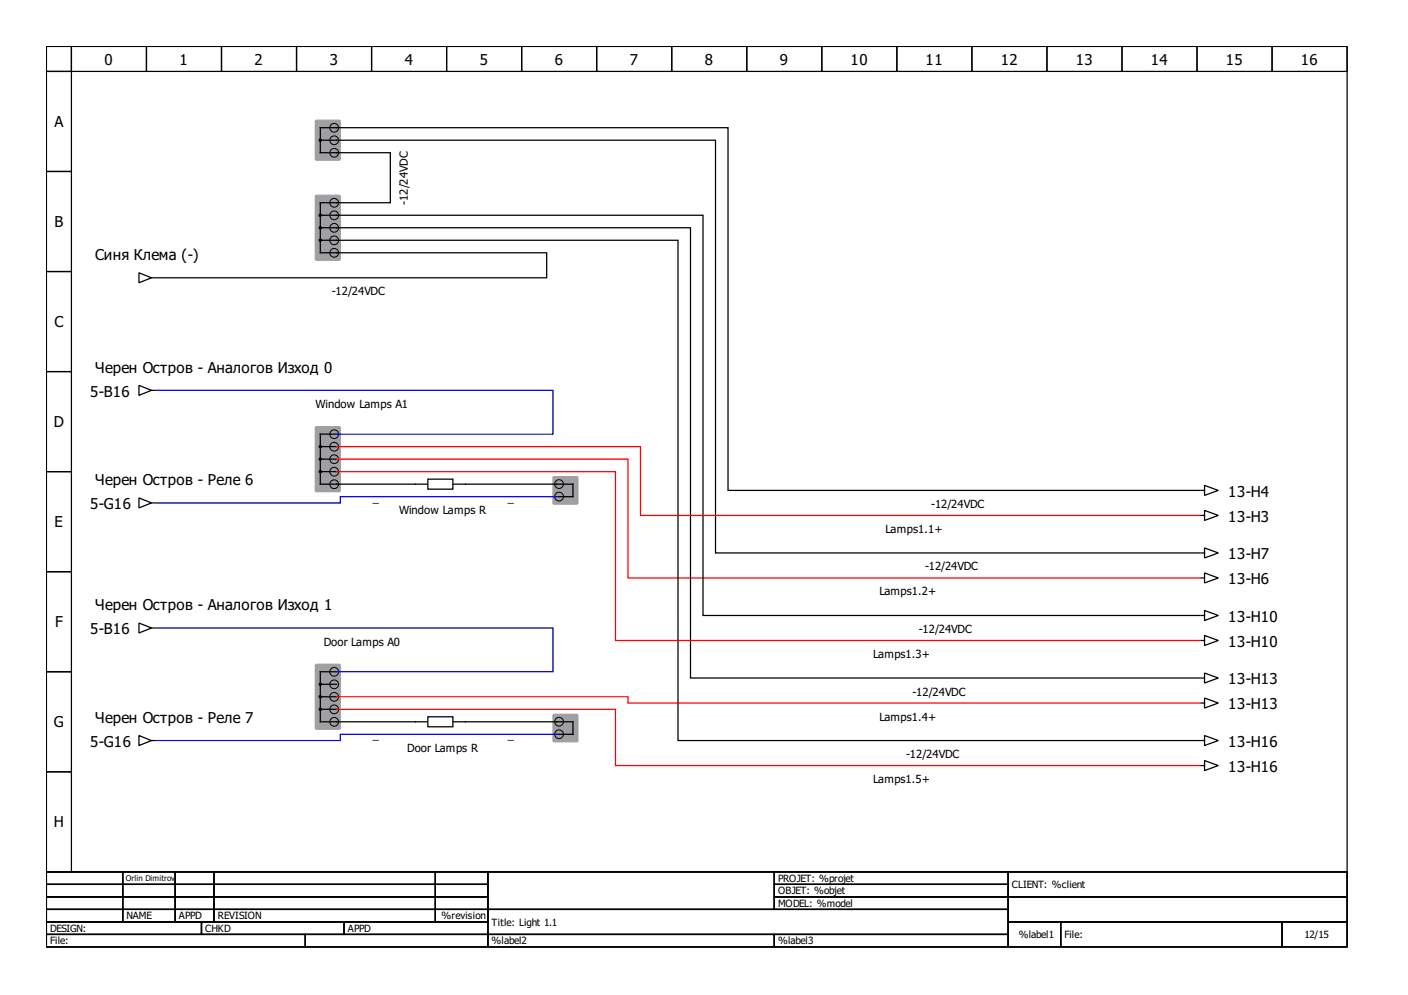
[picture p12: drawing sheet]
<svg xmlns="http://www.w3.org/2000/svg" width="297mm" height="210mm" viewBox="0 0 297 210" stroke-linecap="round" stroke-linejoin="round" font-family="sans-serif">
<g fill="none" stroke="#000" stroke-width=".26">
<path d="M9.8 9.8h274.4v174.1h-274.4zM9.8 9.8h5.3v5.3h-5.3zM9.8 15.1h5.3v21.1h-5.3zM15.1 9.8h15.8v5.3h-15.8zM30.9 9.8h15.8v5.3h-15.8zM46.7 9.8h15.9v5.3h-15.9zM62.6 9.8h15.8v5.3h-15.8zM78.4 9.8h15.8v5.3h-15.8zM94.2 9.8h15.9v5.3h-15.9zM110.1 9.8h15.8v5.3h-15.8zM125.9 9.8h15.8v5.3h-15.8zM141.7 9.8h15.8v5.3h-15.8z"/>
<path d="M157.5 9.8h15.9v5.3h-15.9zM173.4 9.8h15.8v5.3h-15.8zM189.2 9.8h15.8v5.3h-15.8zM205 9.8h15.9v5.3h-15.9zM220.9 9.8h15.8v5.3h-15.8zM236.7 9.8h15.8v5.3h-15.8zM252.5 9.8h15.9v5.3h-15.9zM268.4 9.8h15.8v5.3h-15.8zM9.8 36.2h5.3v21.1h-5.3zM9.8 57.3h5.3v21.1h-5.3zM9.8 78.4h5.3v21.1h-5.3zM9.8 99.5h5.3v21.1h-5.3z"/>
<path d="M253.3 116.6h.8M254.1 115.6l2.9 1-2.9 1.1zM9.8 120.6h5.3v21.1h-5.3zM9.8 141.7h5.3v21.1h-5.3zM67.6 149.6h3.4M67.6 147h3.4M67.6 144.4h3.4M71 141.7h-3.4v10.6h3.4M87.6 152.3h10.6M253.3 143h.8M254.1 142l2.9 1-2.9 1.1zM9.8 162.8h5.3v21.1h-5.3z"/>
<path d="M9.8 183.9h274.4v15.9h-274.4zM9.8 183.9h16.1v2.7h-16.1zM9.8 186.6h16.1v2.6h-16.1zM9.8 189.2h16.1v2.6h-16.1zM9.8 191.8h16.1v2.7h-16.1zM9.8 194.5h32.7v2.6h-32.7zM9.8 197.1h54.6v2.7h-54.6zM25.9 183.9h11.1v2.7h-11.1zM25.9 186.6h11.1v2.6h-11.1zM25.9 189.2h11.1v2.6h-11.1zM25.9 191.8h11.1v2.7h-11.1zM37 183.9h8.1v2.7h-8.1z"/>
<path d="M37 186.6h8.1v2.6h-8.1zM37 189.2h8.1v2.6h-8.1zM37 191.8h8.1v2.7h-8.1zM42.5 194.5h30.1v2.6h-30.1zM45.1 183.9h46.7v2.7h-46.7zM45.1 186.6h46.7v2.6h-46.7zM45.1 189.2h46.7v2.6h-46.7zM45.1 191.8h46.7v2.7h-46.7zM64.4 197.1h38.5v2.7h-38.5zM72.6 194.5h30.3v2.6h-30.3zM91.8 183.9h11.1v2.7h-11.1zM91.8 186.6h11.1v2.6h-11.1z"/>
<path d="M91.8 189.2h11.1v2.6h-11.1zM91.8 191.8h11.1v2.7h-11.1zM102.9 183.9h60.4v7.9h-60.4zM102.9 191.8h109.8v5.3h-109.8zM102.9 197.1h60.4v2.7h-60.4zM163.3 183.9h49.4v2.7h-49.4zM163.3 186.6h49.4v2.6h-49.4zM163.3 189.2h49.4v2.6h-49.4zM163.3 197.1h49.4v2.7h-49.4zM212.7 183.9h71.5v5.3h-71.5zM212.7 189.2h71.5v5.3h-71.5zM212.7 194.5h11.1v5.3h-11.1z"/>
<path d="M223.8 194.5h46.7v5.3h-46.7zM270.5 194.5h13.7v5.3h-13.7z"/>
</g>
<path d="M66.6 140.2l4.9-.1 .3 .2v13.3l-.1 .2-4.9 .1-.2-.2-.1-13.3z" fill-rule="evenodd" fill="#a0a0a4" stroke="#a0a0a4" stroke-width=".26"/>
<g fill="none" stroke="#000" stroke-width=".21">
<circle cx="70.5" cy="149.6" r=".92"/>
<circle cx="70.5" cy="141.7" r=".92"/>
<circle cx="70.5" cy="152.3" r=".92"/>
<circle cx="70.5" cy="147" r=".92"/>
<circle cx="70.5" cy="144.4" r=".92"/>
</g>
<g fill="#000" stroke="#000" stroke-width=".21">
<circle cx="67.6" cy="149.6" r=".26"/>
<circle cx="67.6" cy="147" r=".26"/>
<circle cx="67.6" cy="144.4" r=".26"/>
</g>
<path d="M90.3 151.2h5.2v2.1h-5.2z" fill-rule="evenodd" fill="#fff" stroke="#000" stroke-width=".26"/>
<g fill="none" stroke="#000" stroke-width=".26">
<path d="M29.3 57.5l2.7 1.1-2.7 1.1zM32 58.6h.7M29.3 81.3l2.7 1-2.7 1.1zM32 82.3h.7M29.3 105l2.7 1.1-2.7 1.1zM32 106.1h.7M87.6 102.1h10.6M253.3 108.7h.8M253.3 103.5h.8M254.1 107.7l2.9 1-2.9 1.1zM254.1 102.4l2.9 1.1-2.9 1zM29.3 131.4l2.7 1.1-2.7 1z"/>
<path d="M32 132.5h.7M253.3 135.1h.8M253.3 121.9h.8M253.3 129.8h.8M254.1 134.1l2.9 1-2.9 1.1zM254.1 120.9l2.9 1-2.9 1.1zM254.1 128.8l2.9 1-2.9 1.1zM29.3 155.2l2.7 1-2.7 1.1zM32 156.2h.7M253.3 148.3h.8M253.3 156.2h.8M254.1 147.3l2.9 1-2.9 1.1z"/>
<path d="M254.1 155.2l2.9 1-2.9 1.1zM253.3 161.5h.8M254.1 160.4l2.9 1.1-2.9 1.1z"/>
</g>
<path d="M90.3 101.1h5.2v2.1h-5.2z" fill-rule="evenodd" fill="#fff" stroke="#000" stroke-width=".26"/>
<g fill="#a0a0a4" stroke="#a0a0a4" stroke-width=".26">
<path d="M116.7 150.8l.2-.1h4.8l.2 .1v5.4l-.1 .3h-4.9l-.2-.1z" fill-rule="evenodd"/>
<path d="M66.6 41.2h4.9l.3 .1v13.3l-.1 .3h-4.9l-.2-.1-.1-13.3z" fill-rule="evenodd"/>
<path d="M66.6 90h4.9l.3 .1v13.4l-.1 .2h-4.9l-.2-.1-.1-13.3z" fill-rule="evenodd"/>
<path d="M116.7 100.7l.2-.1h4.8l.2 .1v5.4l-.1 .2-4.9 .1-.2-.2z" fill-rule="evenodd"/>
<path d="M66.6 25.4h4.9l.3 .1v8l-.1 .3h-4.9l-.2-.1-.1-8.1z" fill-rule="evenodd"/>
</g>
<g fill="none" stroke="#000" stroke-width=".21">
<circle cx="70.5" cy="32.2" r=".92"/>
<circle cx="70.5" cy="29.6" r=".92"/>
<circle cx="70.5" cy="27" r=".92"/>
<circle cx="70.5" cy="50.7" r=".92"/>
<circle cx="70.5" cy="42.8" r=".92"/>
<circle cx="70.5" cy="53.3" r=".92"/>
<circle cx="70.5" cy="48.1" r=".92"/>
<circle cx="70.5" cy="45.4" r=".92"/>
<circle cx="70.5" cy="99.5" r=".92"/>
<circle cx="70.5" cy="91.6" r=".92"/>
<circle cx="70.5" cy="96.9" r=".92"/>
<circle cx="70.5" cy="94.2" r=".92"/>
<circle cx="70.5" cy="102.2" r=".92"/>
<circle cx="117.9" cy="104.8" r=".92"/>
<circle cx="117.9" cy="102.1" r=".92"/>
<circle cx="117.9" cy="154.9" r=".92"/>
<circle cx="117.9" cy="152.3" r=".92"/>
</g>
<path d="M67.6 29.6h83.3v87h102.2M33 58.6h82.3v-5.3h-47.7v-10.5h14.7v-10.6h-14.7v-5.3h86v76.6h99.5M67.6 45.4h80.7v84.4h104.8M67.6 48h78.1v95h107.4M67.6 50.7h75.4v105.5h110.1M67.6 99.5h3.4M67.6 96.9h3.4M67.6 94.2h3.4M71 91.6h-3.4v10.5h20M98.2 102.1h22.7v2.7h-3.5M71 152.3h16.6M98.2 152.3h22.7v2.6h-3.5" fill="none" stroke="#000" stroke-width=".26"/>
<g fill="#000" stroke="#000" stroke-width=".21">
<circle cx="67.6" cy="29.6" r=".26"/>
<circle cx="67.6" cy="48" r=".26"/>
<circle cx="67.6" cy="45.4" r=".26"/>
<circle cx="67.6" cy="50.7" r=".26"/>
<circle cx="67.6" cy="94.2" r=".26"/>
<circle cx="67.6" cy="96.9" r=".26"/>
<circle cx="67.6" cy="99.5" r=".26"/>
</g>
<path d="M71 96.9h61.5v25h120.6M71 94.2h64.1v14.5h118M71 99.5h58.8v35.6h123.3M71 149.6h58.8v11.9h123.3M71 147h61.5v1.3h120.6" fill="none" stroke="#f00" stroke-width=".26"/>
<path d="M33 82.3h83.6v9.3h-45.6M117.4 104.8h-45.6v1.3h-38.8M33 132.5h83.6v9.2h-45.6M117.4 154.9h-45.6v1.3h-38.8" fill="none" stroke="#00f" stroke-width=".26"/>
<g font-size="3.2">
<text x="22.1" y="13.6">0</text>
<text x="37.9" y="13.6">1</text>
<text x="53.7" y="13.6">2</text>
<text x="69.6" y="13.6">3</text>
<text x="85.4" y="13.6">4</text>
<text x="101.2" y="13.6">5</text>
<text x="117" y="13.6">6</text>
<text x="132.9" y="13.6">7</text>
<text x="148.7" y="13.6">8</text>
<text x="164.5" y="13.6">9</text>
<text x="179.4" y="13.6">10</text>
<text x="195.3" y="13.6">11</text>
<text x="211.1" y="13.6">12</text>
<text x="226.9" y="13.6">13</text>
<text x="242.8" y="13.6">14</text>
<text x="258.6" y="13.6">15</text>
<text x="274.4" y="13.6">16</text>
<text x="11.5" y="26.8">A</text>
<text x="11.5" y="47.9">B</text>
<text x="20.1" y="54.9">Синя Клема (-)</text>
<text x="11.5" y="69">C</text>
<text x="19" y="83.7">5-B16</text>
<text x="20.1" y="78.7">Черен Остров - Аналогов Изход 0</text>
<text x="11.4" y="90.1">D</text>
<text x="19" y="107.4">5-G16</text>
<text x="20.1" y="102.4">Черен Остров - Реле 6</text>
<text x="259.1" y="104.8">13-H4</text>
<text x="11.5" y="111.2">E</text>
<text x="259.1" y="110.1">13-H3</text>
<text x="259.1" y="118">13-H7</text>
<text x="259.1" y="123.2">13-H6</text>
<text x="20.1" y="128.8">Черен Остров - Аналогов Изход 1</text>
<text x="259.1" y="131.2">13-H10</text>
<text x="11.6" y="132.3">F</text>
<text x="19" y="133.8">5-B16</text>
<text x="259.1" y="136.4">13-H10</text>
<text x="259.1" y="144.4">13-H13</text>
<text x="259.1" y="149.6">13-H13</text>
<text x="11.4" y="153.5">G</text>
<text x="20.1" y="152.5">Черен Остров - Реле 7</text>
<text x="19" y="157.5">5-G16</text>
<text x="259.1" y="157.5">13-H16</text>
<text x="259.1" y="162.8">13-H16</text>
<text x="11.4" y="174.6">H</text>
</g>
<g font-size="2.4">
<text x="86" y="43.2" transform="rotate(-90 86 43.2)">-12/24VDC</text>
<text x="70" y="62.3">-12/24VDC</text>
<text x="66.6" y="86">Window Lamps A1</text>
<text x="78.7" y="105.8">_</text>
<text x="107.2" y="105.8">_</text>
<text x="196.5" y="107.2">-12/24VDC</text>
<text x="84.2" y="108.5">Window Lamps R</text>
<text x="186.8" y="112.4">Lamps1.1+</text>
<text x="185.5" y="125.6">Lamps1.2+</text>
<text x="195.1" y="120.3">-12/24VDC</text>
<text x="68.3" y="136.2">Door Lamps A0</text>
<text x="193.8" y="133.5">-12/24VDC</text>
<text x="184.2" y="138.8">Lamps1.3+</text>
<text x="192.5" y="146.7">-12/24VDC</text>
<text x="78.7" y="156">_</text>
<text x="107.2" y="156">_</text>
<text x="185.5" y="152">Lamps1.4+</text>
<text x="85.9" y="158.6">Door Lamps R</text>
<text x="191.2" y="159.9">-12/24VDC</text>
<text x="184.2" y="165.2">Lamps1.5+</text>
</g>
<g font-size="2.1">
<text x="164.1" y="186">PROJET: %projet</text>
<text x="164.1" y="188.7">OBJET: %objet</text>
<text x="164.1" y="191.3">MODEL: %model</text>
<text x="213.5" y="187.4">CLIENT: %client</text>
<text x="10.6" y="196.6">DESIGN:</text>
<text x="26.7" y="194">NAME</text>
<text x="37.8" y="194">APPD</text>
<text x="43.3" y="196.6">CHKD</text>
<text x="45.9" y="194">REVISION</text>
<text x="73.4" y="196.6">APPD</text>
<text x="93.2" y="194">%revision</text>
<text x="103.7" y="195.3">Title: Light 1.1</text>
<text x="214.9" y="197.9">%label1</text>
<text x="224.6" y="197.9">File:</text>
<text x="275.2" y="197.9">12/15</text>
<text x="10.6" y="199.2">File:</text>
<text x="103.7" y="199.2">%label2</text>
<text x="164.1" y="199.2">%label3</text>
</g>
<text font-size="1.7" x="26.5" y="185.9">Orlin Dimitrov</text>
</svg>
